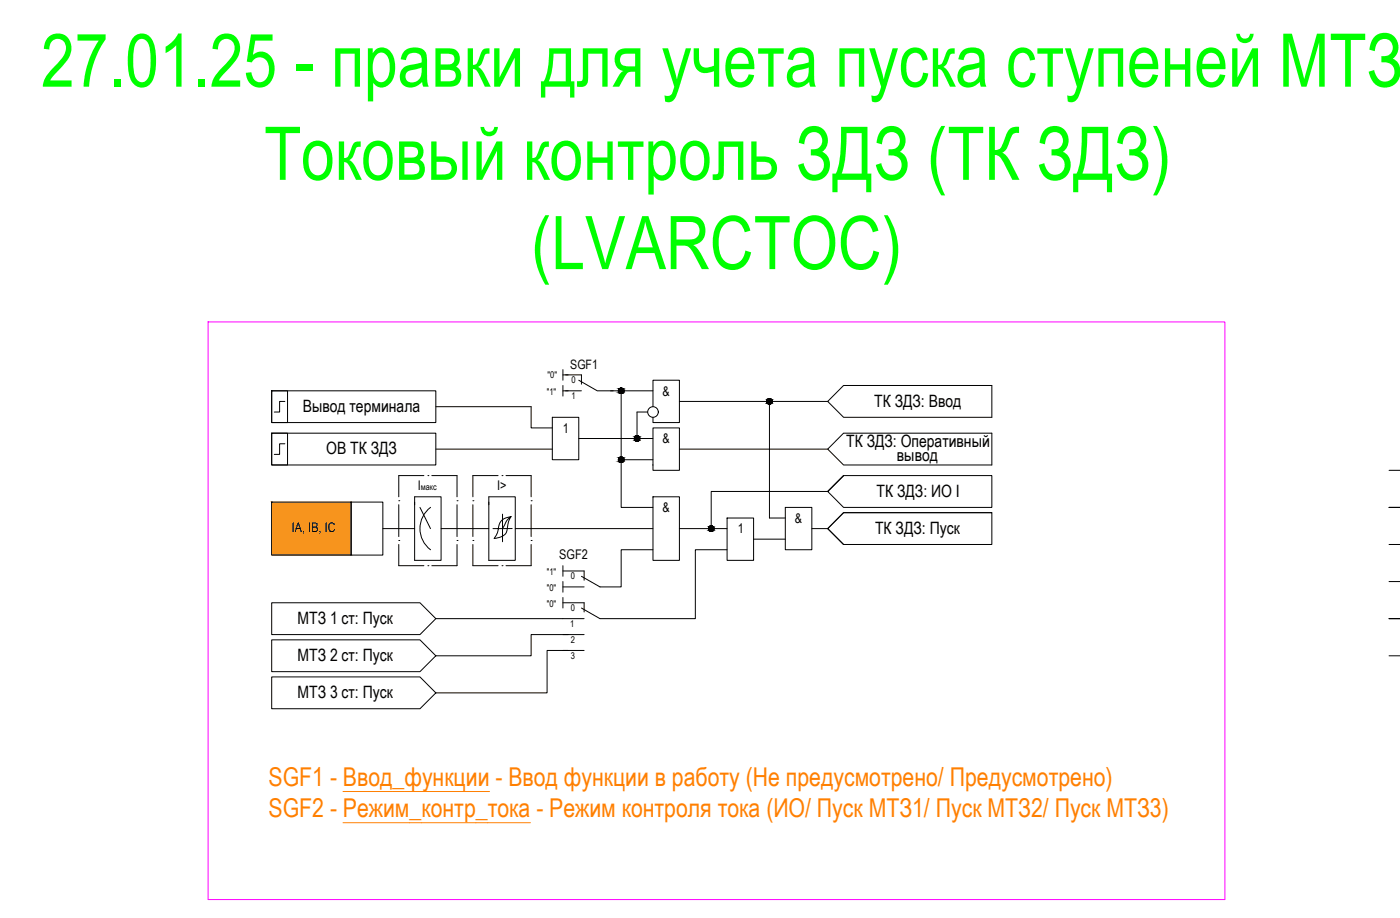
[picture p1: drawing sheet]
<svg xmlns="http://www.w3.org/2000/svg" width="800mm" height="524mm" viewBox="0 0 800 524" stroke-linecap="round" stroke-linejoin="round" font-family="sans-serif">
<!-- layer: 0 -->
<path d="M119 184h581v330h-581z" fill="none" stroke="#f0f" stroke-width=".57"/>
<g fill="none" stroke="#000" stroke-width=".57">
<path d="M322 211v6M322 214h3M155 223h9v18h-9zM155 223h94v18h-94zM163 229h-3v6h-3M249 232h54v12h13M316 238h15v24h-15zM322 220v6M322 223h3M349 223h24M355 223v39h18M370 235h-6v15"/>
<path d="M373 232v-15h15v24h-15v-3M388 229h85M440 229v67h9M482 220h85v18h-85l-9-9zM155 247h9v18h-9zM155 247h94v18h-94zM163 253h-3v6h-3M249 256h67M331 250h42M373 244h15v24h-15zM388 256h85M482 247h85v18h-85l-9-9z"/>
<path d="M355 262v28h18M482 271l-9 10 9-10h85v19h-85l-9-9h-67v21M794 268h6M155 287h46v30h-46zM201 287h18v30h-18zM237 287v33h15v-36h-15v4M240 290l6 12M246 290a15 15 0 0 0 0 24M279 287v33h15v-36h-15v4M287 294v15M292 295l-1 2-1 5a6 6 0 0 1-6 5h-2a19 19 0 0 0 4-8 7 7 0 0 1 6-4 13 13 0 0 0-5 7h-5M373 284h15v36h-15z"/>
<path d="M415 296h15v24h-15zM449 290h15v24h-15zM482 293h85v18h-85l-9-9zM567 293h-85l-9 9 9 9M800 290h-6h6M219 302h18M252 302h27M293 302h-6M294 302h79M373 314h-18v21h-12l-11-6M388 302h27M415 314h-18v39h-54l-11-6"/>
<path d="M430 308h19M464 302h9M794 311h6M322 323v6M322 332v6M322 326h12v5M322 335h12M794 332h6M155 344h85l9 9-9 9h-85zM249 353h85M322 341v6M322 344h12v5"/>
<path d="M800 353h-6h6M155 365h85l9 9-9 9h-85zM322 362h12M322 371h12M325 362h-22v12h-54M325 371h-12v25h-64M794 374h6M155 386h85l9 10-9 9h-85z"/>
<circle cx="355" cy="223" r="1.5"/>
<circle cx="373" cy="235" r="3"/>
<circle cx="440" cy="229" r="1.5"/>
<circle cx="364" cy="250" r="1.5"/>
<circle cx="355" cy="262" r="1.5"/>
<circle cx="406" cy="302" r="1.5"/>
</g>
<path d="M196 452h84M196 470h107" fill="none" stroke="#ff7f00" stroke-width=".57"/>
<g fill="none" stroke="#000" stroke-width=".57">
<path d="M323 214h9v5M331 217l10 6h9M323 223h9M242 271h-14v13M244 271h.1M247 271h14v13M285 271h-15v13M287 271h.1M289 271h14v13M228 286h.1M228 288v18M261 286h.1"/>
<path d="M261 288v18M270 286h.1M270 288v18M303 286h.1M303 288v18M228 309h.1M228 311v12h14M261 309h.1M261 311v12h-14M270 309h.1M270 311v12h15M303 309h.1"/>
<path d="M303 311v12h-14M244 323h.1M287 323h.1"/>
</g>
<!-- layer: 0 -->
<g fill="#000" stroke="#000" stroke-width=".57">
<path d="M354 222h1zM439 231h1zM363 249h1zM354 261h1zM406 303h1zM406 300h1z"/>
<path d="M354 222h1zM354 222h1z"/>
<path d="M354 225h1zM354 225h1z"/>
<path d="M354 222h1zM354 222h1z"/>
<path d="M354 224h1zM354 224l1 1z"/>
<path d="M354 222h2zM354 222h2z"/>
<path d="M354 224h1zM354 224h1z"/>
<path d="M354 222h2zM354 222h2z"/>
<path d="M354 224h2zM354 224h1z"/>
<path d="M354 222h2zM354 222h2z"/>
<path d="M354 224h2zM354 224h2z"/>
<path d="M354 222h2zM354 222h2z"/>
<path d="M354 224h2zM354 224h2z"/>
<path d="M354 222h2zM354 222h2z"/>
<path d="M354 224h2zM354 224h2z"/>
<path d="M354 222h2zM354 222h2z"/>
<path d="M354 224h2zM354 224h2z"/>
<path d="M354 222h2zM354 222h2z"/>
<path d="M354 224h2zM354 224h2z"/>
<path d="M354 222h2zM354 222h2z"/>
<path d="M354 224h2zM354 224h2z"/>
<path d="M354 222l2 1zM354 222l2 1z"/>
<path d="M354 224h2zM354 224h2z"/>
<path d="M353 223h3zM353 223h3z"/>
<path d="M353 224h3zM353 224h3z"/>
<path d="M353 223h3zM353 223h3z"/>
<path d="M353 224h3zM353 224h3z"/>
<path d="M353 223h3zM353 223h3z"/>
<path d="M353 223h3zM353 223h3z"/>
<path d="M353 223h3zM353 223h3z"/>
<path d="M353 223h3zM353 223l3 1z"/>
<path d="M353 223h3zM353 223h3z"/>
<path d="M353 223h3zM353 223h3z"/>
<path d="M353 223h3zM353 223h3z"/>
<path d="M439 228h1zM439 228h1z"/>
<path d="M439 228h1zM439 228h1z"/>
<path d="M439 228h1zM439 228h1z"/>
<path d="M439 231h1zM439 231h1z"/>
<path d="M439 228h1zM439 228h1z"/>
<path d="M439 231h1zM439 231h1z"/>
<path d="M439 228h1zM439 228h1z"/>
<path d="M439 231h1zM439 231h1z"/>
<path d="M439 228h1zM439 228h1z"/>
<path d="M439 230h1zM439 230l1 1z"/>
<path d="M439 228h1zM439 228h1z"/>
<path d="M439 230h1zM439 230h1z"/>
<path d="M439 228h2zM439 228h2z"/>
<path d="M439 230h1zM439 230h1z"/>
<path d="M438 228h3zM438 228h3z"/>
<path d="M438 230h3zM438 230h2z"/>
<path d="M438 228h3zM438 228h3z"/>
<path d="M438 230h3zM438 230h3z"/>
<path d="M438 228h3zM438 228h3z"/>
<path d="M438 230h3zM438 230h3z"/>
<path d="M438 228h3zM438 228h3z"/>
<path d="M438 230h3zM438 230h3z"/>
<path d="M438 228l3 1zM438 228l3 1z"/>
<path d="M438 230h3zM438 230h3z"/>
<path d="M438 229h3zM438 229h3z"/>
<path d="M438 230h3zM438 230h3z"/>
<path d="M438 229h3zM438 229h3z"/>
<path d="M438 230h3zM438 230h3z"/>
<path d="M438 229h3zM438 229h3z"/>
<path d="M438 229h3zM438 229h3z"/>
<path d="M438 229h3zM438 229h3z"/>
<path d="M438 229h3zM438 229h3z"/>
<path d="M438 229h3zM438 229h3z"/>
<path d="M438 229h3zM438 229l3 1z"/>
<path d="M438 229h3zM438 229h3z"/>
<path d="M363 249h2zM363 249h2z"/>
<path d="M363 252h1zM363 252h1z"/>
<path d="M363 249h2zM363 249h2z"/>
<path d="M363 252h2zM363 252h1z"/>
<path d="M363 249h2zM363 249h2z"/>
<path d="M363 252h2zM363 252h2z"/>
<path d="M363 249h2zM363 249h2z"/>
<path d="M363 252h2zM363 252h2z"/>
<path d="M363 249h2zM363 249h2z"/>
<path d="M363 251h2zM363 251l2 1z"/>
<path d="M363 249h2zM363 249h2z"/>
<path d="M363 251h2zM363 251h2z"/>
<path d="M363 249h2zM363 249h2z"/>
<path d="M363 251h2zM363 251h2z"/>
<path d="M363 249l2 1zM363 249l2 1z"/>
<path d="M363 251h2zM363 251h2z"/>
<path d="M363 250h2zM363 250h2z"/>
<path d="M363 251h2zM363 251h2z"/>
<path d="M363 250h2zM363 250h2z"/>
<path d="M363 251h2zM363 251h2z"/>
<path d="M363 250h2zM363 250h2z"/>
<path d="M363 251h2zM363 251h2z"/>
<path d="M363 250h2zM363 250h2z"/>
<path d="M363 251h2zM363 251h2z"/>
<path d="M362 250h3zM362 250h3z"/>
<path d="M362 251h3zM362 251h3z"/>
<path d="M362 250h3zM362 250h3z"/>
<path d="M362 250h3zM362 250h3z"/>
<path d="M362 250h3zM362 250h3z"/>
<path d="M362 250l3 1zM362 250l3 1z"/>
<path d="M362 251h3zM362 251h3z"/>
<path d="M354 261h1zM354 261h1z"/>
<path d="M354 264h1zM354 264h1z"/>
<path d="M354 261h1zM354 261h1z"/>
<path d="M354 264h1zM354 264h1z"/>
<path d="M354 261h2zM354 261h2z"/>
<path d="M354 264h1zM354 264h1z"/>
<path d="M354 261h2zM354 261h2z"/>
<path d="M354 264h2zM354 264h1z"/>
<path d="M354 261h2zM354 261h2z"/>
<path d="M354 264h2zM354 264h2z"/>
<path d="M354 261h2zM354 261h2z"/>
<path d="M354 264h2zM354 264h2z"/>
<path d="M354 261h2zM354 261h2z"/>
<path d="M354 263h2zM354 263l2 1z"/>
<path d="M354 261h2zM354 261h2z"/>
<path d="M354 263h2zM354 263h2z"/>
<path d="M354 261l2 1zM354 261l2 1z"/>
<path d="M354 263h2zM354 263h2z"/>
<path d="M354 262h2zM354 262h2z"/>
<path d="M354 263h2zM354 263h2z"/>
<path d="M354 262h2zM354 262h2z"/>
<path d="M354 263h2zM354 263h2z"/>
<path d="M353 262h3zM353 262h3z"/>
<path d="M353 263h3zM353 263h3z"/>
<path d="M353 262h3zM353 262h3z"/>
<path d="M353 263h3zM353 263h3z"/>
<path d="M353 262h3zM353 262h3z"/>
<path d="M353 262h3zM353 262h3z"/>
<path d="M353 263h3zM353 263h3z"/>
<path d="M353 263h3zM353 263h3z"/>
<path d="M353 262h3zM353 262h3z"/>
<path d="M353 262l3 1zM353 262l3 1z"/>
<path d="M353 263h3zM353 263h3z"/>
<path d="M406 300h1zM406 300h1z"/>
<path d="M406 300h1zM406 300h1z"/>
<path d="M406 303h1zM406 303h1z"/>
<path d="M406 300h1zM406 300h1z"/>
<path d="M406 303h1zM406 303h1z"/>
<path d="M406 300h1zM406 300h1z"/>
<path d="M406 303h1zM406 303h1z"/>
<path d="M406 300h1zM405 300h2z"/>
<path d="M406 303h1zM406 303h1z"/>
<path d="M405 300l2 1zM405 301h2z"/>
<path d="M405 303h2zM405 303h2z"/>
<path d="M405 301h2zM405 301h2z"/>
<path d="M405 303h2zM405 303h2z"/>
<path d="M405 301h2zM405 301h2z"/>
<path d="M405 303h2zM405 303h2z"/>
<path d="M405 301h2zM405 301h2z"/>
<path d="M405 303h2zM405 303h2z"/>
<path d="M405 301h3zM405 301h3z"/>
<path d="M405 303h2zM405 303h2z"/>
<path d="M405 301h3zM405 301h3z"/>
<path d="M405 303h3zM405 303h2z"/>
<path d="M405 301h3zM405 301h3z"/>
<path d="M405 302h3zM405 302l3 1z"/>
<path d="M405 301h3zM405 301h3z"/>
<path d="M405 302h3zM405 302h3z"/>
<path d="M405 301h3zM405 301h3z"/>
<path d="M405 301l3 1zM405 301l3 1z"/>
<path d="M405 302h3zM405 302h3z"/>
<path d="M405 302h3zM405 302h3z"/>
<path d="M405 302h3zM405 302h3z"/>
<path d="M405 302h3zM405 302h3z"/>
<path d="M405 302h3zM405 302h3z"/>
<path d="M405 302h3zM405 302h3z"/>
<path d="M405 302h3zM405 302h3z"/>
</g>
<path d="M155 287l46 30v-30zM155 287l46 30h-46z" fill="#f7941d" stroke="#f7941d" stroke-width=".57"/>
<g font-size="42.3" fill="#0f0">
<text x="23" y="49">27.01.25 - правки для учета пуска ступеней МТЗ</text>
<text x="151" y="103">Токовый контроль ЗДЗ (ТК ЗДЗ)</text>
<text x="303" y="154">(LVARCTOC)</text>
</g>
<g font-size="14.8" fill="#ff7f00">
<text x="153" y="449">SGF1 - Ввод_функции - Ввод функции в работу (Не предусмотрено/ Предусмотрено)</text>
<text x="153" y="467">SGF2 - Режим_контр_тока - Режим контроля тока (ИО/ Пуск МТЗ1/ Пуск МТЗ2/ Пуск МТЗ3)</text>
</g>
<g font-size="9.7">
<text x="499" y="232">ТК ЗДЗ: Ввод</text>
<text x="173" y="235">Вывод терминала</text>
<text x="483" y="255">ТК ЗДЗ: Оперативный</text>
<text x="186" y="259">ОВ ТК ЗДЗ</text>
<text x="512" y="263">вывод</text>
<text x="501" y="284">ТК ЗДЗ: ИО I</text>
<text x="500" y="305">ТК ЗДЗ: Пуск</text>
<text x="170" y="356">МТЗ 1 ст: Пуск</text>
<text x="170" y="377">МТЗ 2 ст: Пуск</text>
<text x="170" y="398">МТЗ 3 ст: Пуск</text>
</g>
<g font-size="7.6">
<text x="378" y="226">&amp;</text>
<text x="322" y="247">1</text>
<text x="378" y="253">&amp;</text>
<text x="239" y="280">I</text>
<text x="284" y="280">I&gt;</text>
<text x="378" y="292">&amp;</text>
<text x="454" y="298">&amp;</text>
<text x="167" y="304">IA, IB, IC</text>
<text x="421" y="304">1</text>
<text x="319" y="319">SGF2</text>
</g>
<text font-size="7.4" x="326" y="211">SGF1</text>
<g font-size="5.3">
<text x="313" y="216">&quot;0&quot;</text>
<text x="326" y="219">0</text>
<text x="312" y="225">&quot;1&quot;</text>
<text x="326" y="228">1</text>
<text x="312" y="328">&quot;1&quot;</text>
<text x="326" y="331">0</text>
<text x="312" y="337">&quot;0&quot;</text>
<text x="312" y="346">&quot;0&quot;</text>
<text x="326" y="349">0</text>
<text x="326" y="358">1</text>
<text x="326" y="367">2</text>
<text x="326" y="376">3</text>
</g>
<text font-size="5.1" x="240" y="280">макс</text>
</svg>
